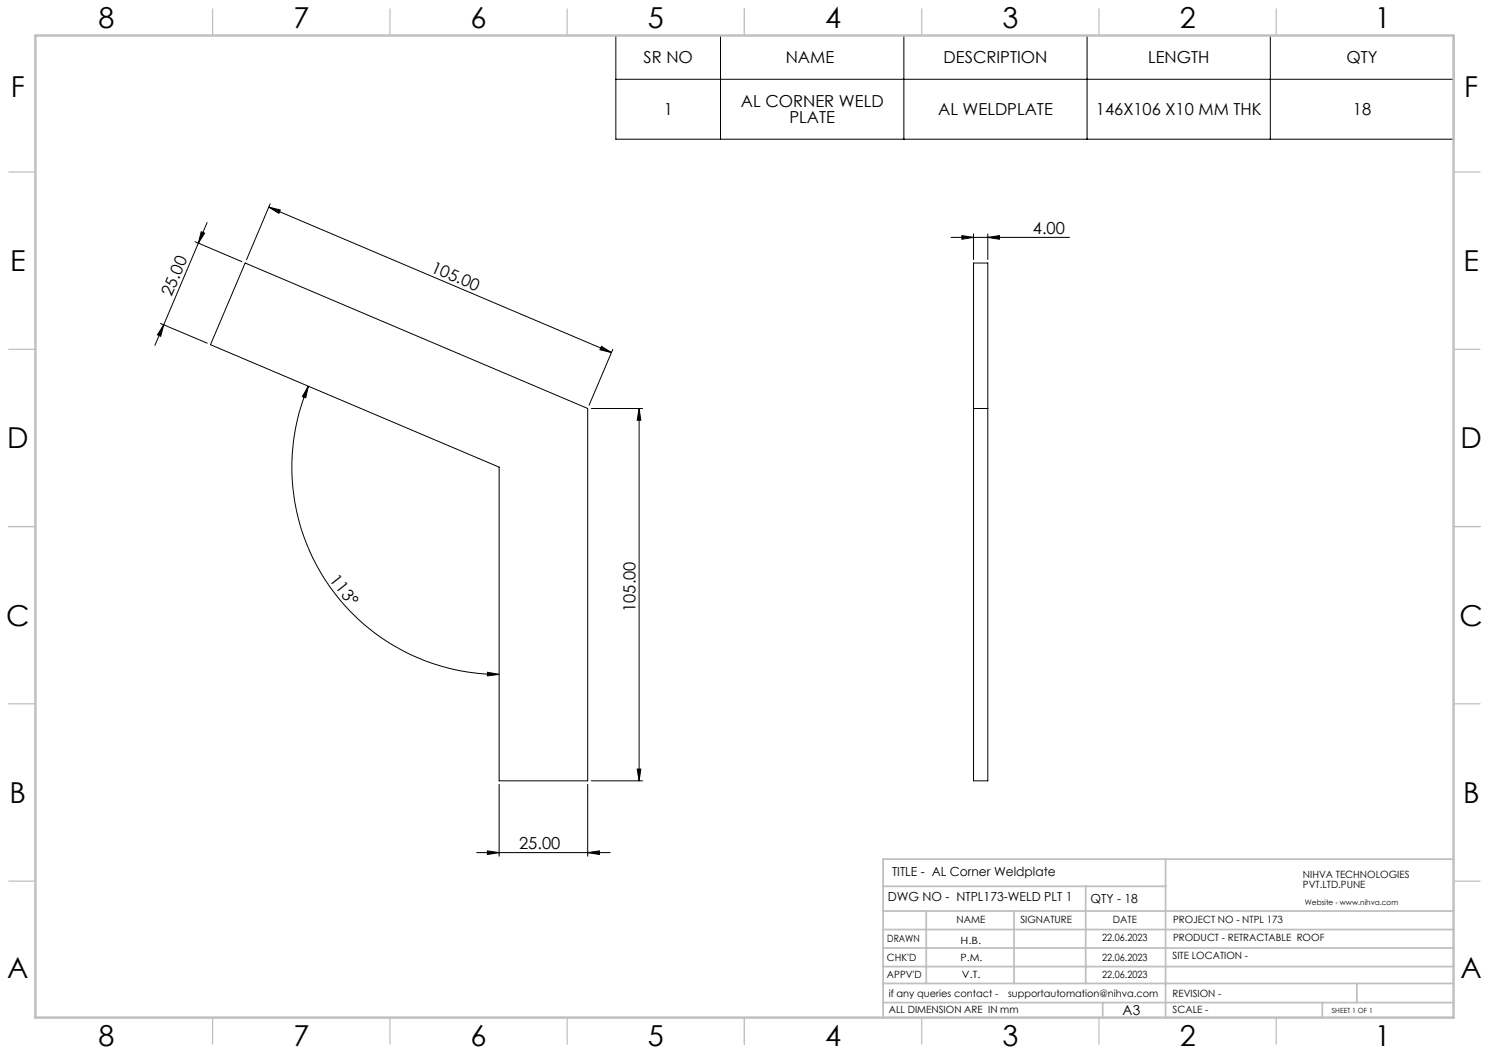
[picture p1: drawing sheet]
<svg xmlns="http://www.w3.org/2000/svg" width="420mm" height="297mm" viewBox="0 0 420 297" stroke-linecap="round" stroke-linejoin="round" font-family="sans-serif">
<g fill="none" stroke="#000" stroke-width=".28">
<path d="M173.7 10h236.3v29.3h-236.3zM203.2 10v29.3M255 10v29.3M306.6 10v29.3M358.3 10v29.3M173.7 22.4h236.3M75.8 58.4l3.3 .8-.4 1zM75.8 58.4l96.7 41M76.2 57.5l-6.7 15.8M55 68.2l13.2 5.6M56.8 65.4l.9 .4-1.7 2.8zM58.4 62.8l-12.2 28.8"/>
<path d="M69.1 74.2l96.7 41v105h-25v-88.4l-81.4-34.6zM268.3 67h33.4M271.3 66.5l3.3 .5-3.3 .5zM274.6 66v7.2M274.6 74.2h4v146h-4zM278.6 67l3.3-.5v1zM278.6 66v7.2M45.3 91.2l13.2 5.6M46.2 91.6l-2.5 5.8M46.2 91.6l-.9 3.3-.9-.5zM169.7 97.7l2.8 1.7-3.3-.8zM172.9 98.5l-6.7 15.8"/>
<path d="M87 108.9l-.7 3.3-1-.4zM87 108.9a58.5 58.5 0 0 0 53.8 81.3M166.8 115.2h14.5M180.3 115.2v105M180.3 115.2l.5 3.3h-1.1zM274.6 115.2h4M137.5 189.6l3.3 .6-3.3 .4zM179.7 216.9h1.1l-.5 3.3zM137.5 240l3.3 .5-3.3 .5zM140.8 221.2v20.3M165.8 221.2v20.3M166.8 220.2h14.5"/>
<path d="M134.4 240.5h37.7M165.8 240.5l3.3-.5v1z"/>
</g>
<g fill="none" stroke="#c0c0c0" stroke-width=".35">
<path d="M60 2.5v7.5M110 2.5v7.5M160 2.5v7.5M210 2.5v7.5M260 2.5v7.5M310 2.5v7.5M360 2.5v7.5M2.5 48.5h7.5M410 48.5h7.5M2.5 98.5h7.5M410 98.5h7.5M2.5 148.5h7.5"/>
<path d="M410 148.5h7.5M2.5 198.5h7.5M410 198.5h7.5M2.5 248.5h7.5M410 248.5h7.5M60 287v7.5M110 287v7.5M160 287v7.5M210 287v7.5M260 287v7.5M310 287v7.5M360 287v7.5"/>
</g>
<g fill="none" stroke="#c0c0c0" stroke-width=".5">
<path d="M249.1 257h160.9M249.1 250h79.7M261.3 257v20.4M286 257v20.4M306.2 250v27.4M328.8 242.3v44.7M410 242.3h-160.9v44.7M249.1 272.6h160.9M249.1 267.4h160.9M249.1 262.2h160.9M249.1 277.4h160.9M382.7 277.4v5.4"/>
<path d="M249.1 282.8h160.9M311 282.8v4.2M373 282.8v4.2"/>
</g>
<path d="M10 10h400v277h-400z" fill="none" stroke="#c0c0c0" stroke-width=".7"/>
<g fill="#000">
<path d="M56.8 65.4l.9 .4-1.7 2.8zM46.2 91.6l-.9 3.3-.9-.5z"/>
<path d="M169.7 97.7l2.8 1.7-3.3-.8zM75.8 58.4l3.3 .8-.4 1z"/>
<path d="M87 108.9l-.7 3.3-1-.4zM137.5 189.6l3.3 .6-3.3 .4z"/>
<path d="M179.7 216.9h1.1l-.5 3.3zM180.3 115.2l.5 3.3h-1.1z"/>
<path d="M137.5 240l3.3 .5-3.3 .5zM165.8 240.5l3.3-.5v1zM271.3 66.5l3.3 .5-3.3 .5zM278.6 67l3.3-.5v1z"/>
</g>
<g font-size="8.1">
<text x="27.8" y="8">8</text>
<text x="82.8" y="8">7</text>
<text x="132.8" y="8">6</text>
<text x="182.8" y="8">5</text>
<text x="232.8" y="8">4</text>
<text x="282.8" y="8">3</text>
<text x="332.8" y="8">2</text>
<text x="387.8" y="8">1</text>
<text x="3" y="27.2">F</text>
<text x="413" y="27.2">F</text>
<text x="2.8" y="76.5">E</text>
<text x="412.8" y="76.5">E</text>
<text x="2" y="126.5">D</text>
<text x="412" y="126.5">D</text>
<text x="1.7" y="176.5">C</text>
<text x="411.7" y="176.5">C</text>
<text x="2.7" y="226.5">B</text>
<text x="412.7" y="226.5">B</text>
<text x="2" y="275.7">A</text>
<text x="412" y="275.7">A</text>
<text x="27.8" y="295">8</text>
<text x="82.8" y="295">7</text>
<text x="132.8" y="295">6</text>
<text x="182.8" y="295">5</text>
<text x="232.8" y="295">4</text>
<text x="282.8" y="295">3</text>
<text x="332.8" y="295">2</text>
<text x="387.8" y="295">1</text>
</g>
<g font-size="4.7">
<text x="181.5" y="17.9">SR NO</text>
<text x="221.6" y="17.9">NAME</text>
<text x="266.2" y="17.9">DESCRIPTION</text>
<text x="323.8" y="17.9">LENGTH</text>
<text x="379.8" y="17.9">QTY</text>
<text x="187.2" y="32.5">1</text>
<text x="209" y="30.2">AL CORNER WELD</text>
<text x="222.7" y="34.7">PLATE</text>
<text x="264.6" y="32.5">AL WELDPLATE</text>
<text x="309.1" y="32.5">146X106 X10 MM THK</text>
<text x="381.6" y="32.5">18</text>
<text x="291.3" y="65.9">4.00</text>
<text x="121.3" y="76.6" transform="rotate(23 121.3 76.6)">105.00</text>
<text x="48.4" y="83.8" transform="rotate(-67 48.4 83.8)">25.00</text>
<text x="92.8" y="163.7" transform="rotate(52 92.8 163.7)">113°</text>
<text x="179.3" y="172.6" transform="rotate(-90 179.3 172.6)">105.00</text>
<text x="146.4" y="239.5">25.00</text>
</g>
<text font-size="3.9" x="316.7" y="286.4">A3</text>
<g font-size="3.5">
<text x="251.6" y="247">TITLE - AL Corner Weldplate</text>
<text x="250.4" y="254.2">DWG NO - NTPL173-WELD PLT 1</text>
<text x="307.6" y="254.8">QTY - 18</text>
</g>
<g font-size="2.8">
<text x="367.5" y="247.7">NIHVA TECHNOLOGIES</text>
<text x="367.5" y="250.5">PVT.LTD.PUNE</text>
<text x="269.8" y="260.4">NAME</text>
<text x="287.8" y="260.4">SIGNATURE</text>
<text x="313.9" y="260.5">DATE</text>
<text x="330.9" y="260.5">PROJECT NO - NTPL 173</text>
<text x="250.3" y="265.7">DRAWN</text>
<text x="270.9" y="266.1">H.B.</text>
<text x="310.9" y="265.5">22.06.2023</text>
<text x="330.9" y="265.5">PRODUCT - RETRACTABLE ROOF</text>
<text x="250.2" y="271.1">CHK'D</text>
<text x="250.2" y="275.8">APPV'D</text>
<text x="270.9" y="271.1">P.M.</text>
<text x="271.3" y="275.8">V.T.</text>
<text x="310.9" y="271.1">22.06.2023</text>
<text x="310.9" y="275.8">22.06.2023</text>
<text x="330.7" y="270.6">SITE LOCATION -</text>
<text x="250.7" y="281.1">if any queries contact -</text>
<text x="284.3" y="281.1">supportautomation@nihva.com</text>
<text x="330.7" y="281.1">REVISION -</text>
<text x="250.7" y="285.6">ALL DIMENSION ARE IN mm</text>
<text x="330.7" y="285.6">SCALE -</text>
</g>
<text font-size="2.1" x="368.1" y="255.1">Website - www.nihva.com</text>
<text font-size="2" x="375.7" y="285.6">SHEET 1 OF 1</text>
</svg>
